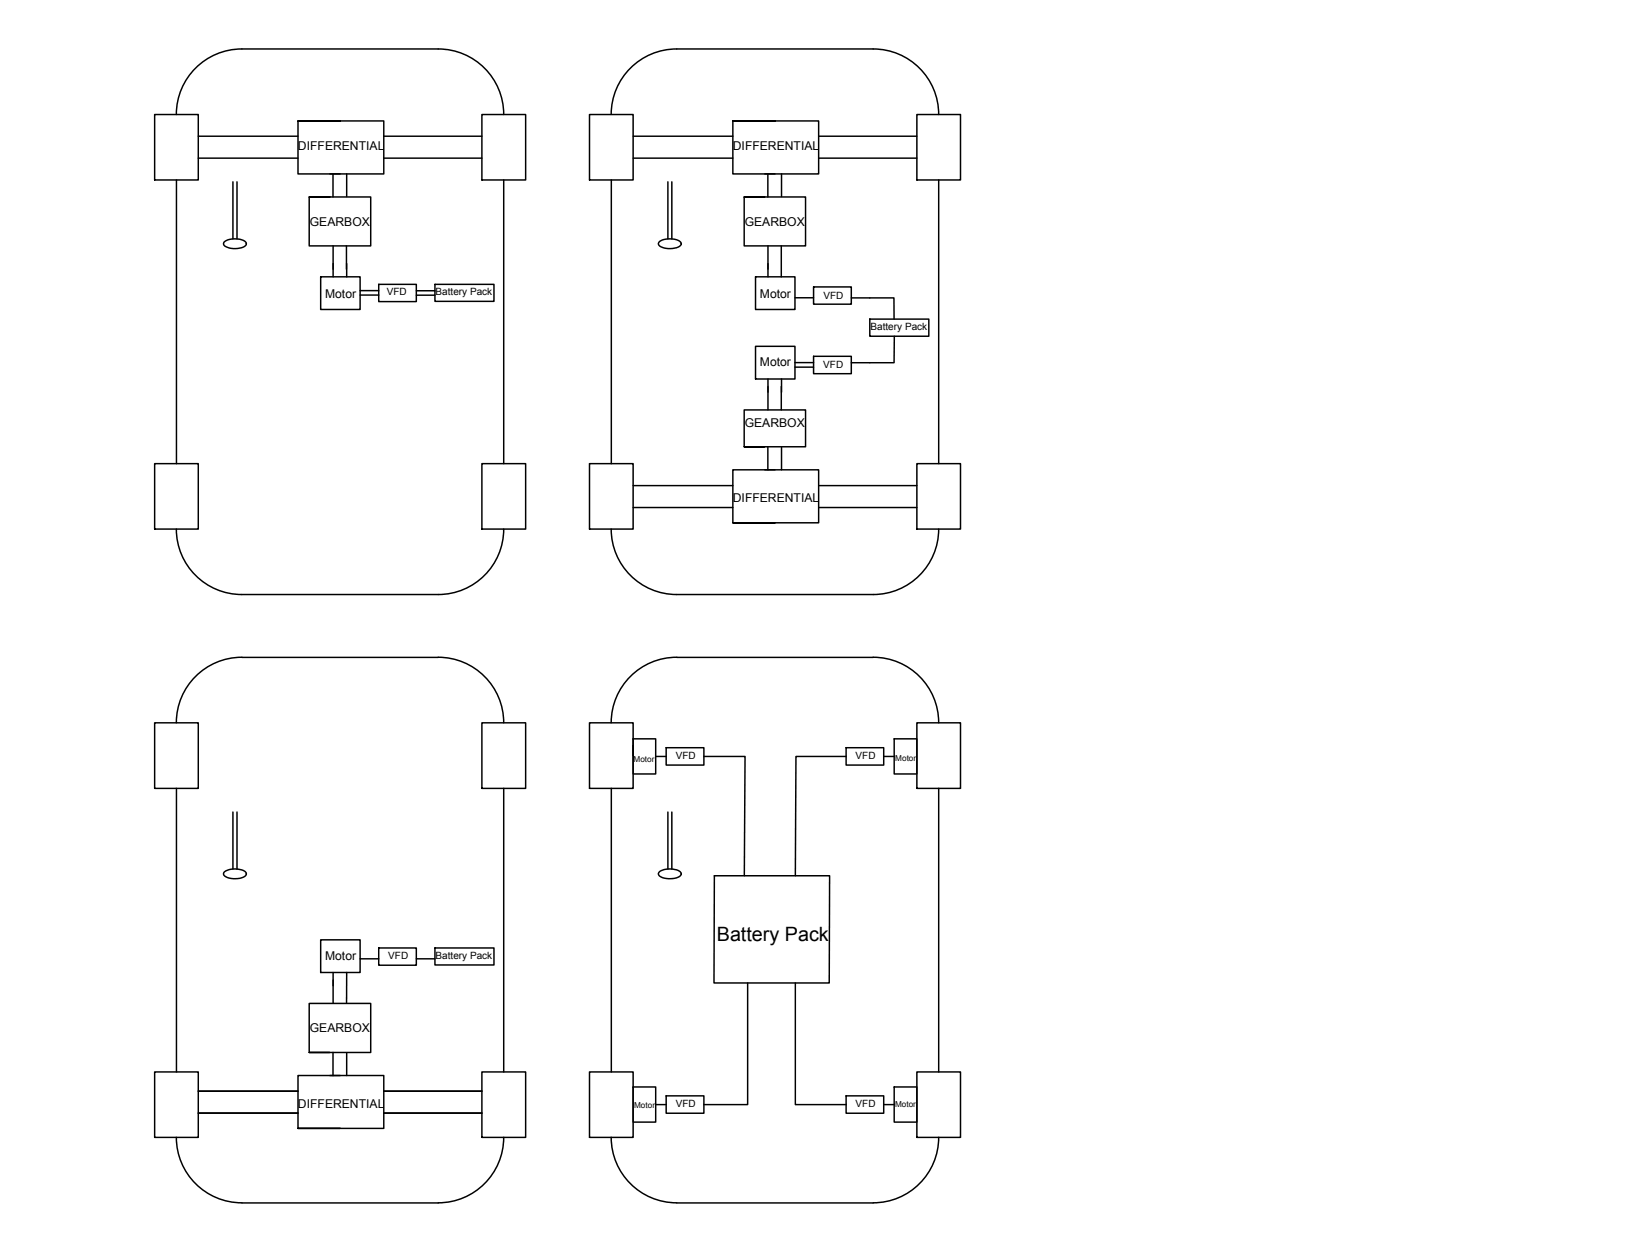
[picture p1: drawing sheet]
<svg xmlns="http://www.w3.org/2000/svg" width="279mm" height="216mm" viewBox="0 0 279 216" stroke-linecap="round" stroke-linejoin="round" font-family="sans-serif">
<!-- layer: 0 -->
<g fill="none" stroke="#000" stroke-width=".25">
<path d="M26.6 19.7h7.5v11.2h-7.5zM41.5 8.4a11.3 11.3 0 0 0-11.2 11.3M41.5 8.4h33.8a11.3 11.3 0 0 1 11.2 11.3M82.8 19.7h7.5v11.2h-7.5zM101.2 19.7h7.5v11.2h-7.5zM105 19.7a11.3 11.3 0 0 1 11.2-11.3h33.7a11.3 11.3 0 0 1 11.3 11.3M157.5 19.7h7.4v11.2h-7.4zM30.3 30.9v48.7M34.1 27.2h17.1M34.1 23.4h17.1M40 31.2v9.8M40.7 31.2v9.8"/>
<path d="M51.2 20.8h14.7v9.1h-14.7v-9.1h7.2M53.1 33.8h10.6v8.4h-10.6v-8.4h3.5M56.7 29.9h1.7M57.2 29.9v3.9M59.5 29.9v3.8M65.9 27.2h16.9M65.9 23.4h16.9M86.5 30.9v48.7M105 30.9v48.7M108.7 27.2h17.1M108.7 23.4h17.1M114.7 31.2v9.8"/>
<path d="M115.4 31.2v9.8M125.8 20.8h14.8v9.1h-14.8v-9.1h7.3M127.8 33.8h10.5v8.4h-10.5v-8.4h3.5M131.3 29.9h1.8M131.9 29.9v3.9M134.2 29.9v3.8M140.6 27.2h16.9M140.6 23.4h16.9M161.2 30.9v48.7M38.5 41.6a3.3 3.3 0 0 1 3.7 0l.1 .1a.78 .78 0 0 1-.8 .9 3.3 3.3 0 0 1-3-.5zM55.1 47.5h6.7v5.7h-6.7zM57.2 42.2v4"/>
<path d="M57.2 45.3v2.2M59.5 42.2v4M59.5 45.3v2.2M61.8 50.7h3.2M61.8 49.9h3.2M65 48.8h6.5v3h-6.5zM71.5 49.9h3.2M71.5 50.7h3.2M74.7 48.8h10.1v3h-10.1zM113.3 41.5a3.5 3.5 0 0 1 3.6 .1 .55 .55 0 0 1-.4 .8 3.4 3.4 0 0 1-3.4-.3 .43 .43 0 0 1 .2-.6zM129.7 47.5h6.8v5.7h-6.8zM129.7 59.5h6.8v5.6h-6.8z"/>
<path d="M131.9 42.2v4M131.9 45.3v2.2M134.2 42.2v5.3M136.5 51.1h3.2M139.7 49.3h6.5v2.9h-6.5zM146.2 51.2h7.3v3.6M149.4 54.8h10.1v2.9h-10.1zM153.6 57.7l-.1 4.6h-7.3M26.6 79.6h7.5v11.3h-7.5zM82.8 79.6h7.5v11.3h-7.5zM101.2 79.6h7.5v11.3h-7.5zM127.8 76.7h10.5v-6.3h-10.5v6.3h3.5"/>
<path d="M131.9 76.7v4M131.9 66.4v4M131.9 65.1v2.3M134.2 66.4v4M134.2 65.1v2.3M134.2 76.8v3.9M136.5 63.1h3.2M136.5 62.3h3.2M139.7 61.2h6.5v3h-6.5zM157.5 79.6h7.4v11.3h-7.4zM30.3 90.9a11.3 11.3 0 0 0 11.2 11.2M86.5 90.9a11.3 11.3 0 0 1-11.2 11.2h-33.8"/>
<path d="M105 90.9a11.3 11.3 0 0 0 11.2 11.2h33.8a11.3 11.3 0 0 0 11.2-11.2M108.7 83.4h17.1M108.7 87.2h17.1M125.8 89.8h14.8v-9.1h-14.8v9.1h7.3M131.3 80.7h1.8M140.6 83.4h16.9M140.6 87.2h16.9M41.5 112.9a11.3 11.3 0 0 0-11.2 11.2M41.5 112.9h33.8M75.3 112.9a11.3 11.3 0 0 1 11.2 11.2M116.2 112.9a11.3 11.3 0 0 0-11.2 11.2M116.2 112.9h33.8"/>
<path d="M149.9 112.9a11.3 11.3 0 0 1 11.3 11.2M26.6 124.1h7.5v11.3h-7.5zM30.3 135.4v48.7M40 139.5v9.8M40.7 139.5v9.8M82.8 124.1h7.5v11.3h-7.5zM86.5 135.4v48.7M101.2 124.1h7.5v11.3h-7.5zM105 135.4v48.7M108.7 126.9h3.9v6h-3.9zM108.7 128v1.8M112.6 129.9h1.8"/>
<path d="M114.4 128.4h6.5v3h-6.5zM114.7 139.5v9.8M115.4 139.5v9.8M120.9 129.9h7l-.1 20.5M145.3 128.4h6.5v3h-6.5zM145.3 129.9h-8.6l-.1 20.5M151.8 129.9h1.8M153.6 126.9h3.9v6h-3.9zM157.5 124.1h7.4v11.3h-7.4zM161.2 135.4v48.7M38.5 149.8a3.3 3.3 0 0 1 3.7 0l.1 .1a.78 .78 0 0 1-.8 .9 3.3 3.3 0 0 1-3-.5zM113.3 149.7a3.5 3.5 0 0 1 3.6 .1 .55 .55 0 0 1-.4 .9 3.4 3.4 0 0 1-3.4-.4 .43 .43 0 0 1 .2-.6z"/>
<path d="M122.7 150.4h19.8l-.1 18.4h-19.8zM55.1 161.4h6.7v5.6h-6.7zM57.2 168.3v4M57.2 167v2.3M59.5 167v5.3M61.8 164.7h3.2M65 162.8h6.5v3h-6.5zM71.5 164.7h3.2M74.7 162.8h10.1v2.9h-10.1zM128.4 168.8v20.9h-7.5M136.6 168.8v20.9h8.7M26.6 184.1h7.5v11.3h-7.5z"/>
<path d="M30.3 195.3a11.3 11.3 0 0 0 11.2 11.3M34.1 187.4h17.1M34.1 191.2h17.1M51.2 193.8h14.7v-9.1h-14.7v9.1h7.2M53.1 180.8h10.6v-8.5h-10.6v8.5h3.5M56.7 184.7h1.7M57.2 180.8v3.9M59.5 180.9v3.8M65.9 187.4h16.9M65.9 191.2h16.9M82.8 184.1h7.5v11.3h-7.5zM86.5 195.3a11.3 11.3 0 0 1-11.2 11.3"/>
<path d="M101.2 184.1h7.5v11.3h-7.5zM105 195.3a11.3 11.3 0 0 0 11.2 11.3M108.7 186.7h3.9v6h-3.9zM112.6 189.7h1.8M114.4 188.2h6.5v3h-6.5zM145.3 188.2h6.5v3h-6.5zM151.8 189.7h1.8M153.6 186.7h3.9v6h-3.9zM157.5 184.1h7.4v11.3h-7.4zM161.2 195.3a11.3 11.3 0 0 1-11.3 11.3M41.5 206.6h33.8M116.2 206.6h33.8"/>
</g>
<text font-size="3.4" x="123.1" y="161.7">Battery Pack</text>
<g font-size="2.1">
<text x="51.2" y="25.8">DIFFERENTIAL</text>
<text x="125.8" y="25.8">DIFFERENTIAL</text>
<text x="53.2" y="38.8">GEARBOX</text>
<text x="127.9" y="38.8">GEARBOX</text>
<text x="55.8" y="51.2">Motor</text>
<text x="130.5" y="51.2">Motor</text>
<text x="130.5" y="62.9">Motor</text>
<text x="127.9" y="73.3">GEARBOX</text>
<text x="125.8" y="86.3">DIFFERENTIAL</text>
<text x="55.8" y="164.8">Motor</text>
<text x="53.2" y="177.3">GEARBOX</text>
<text x="51.2" y="190.3">DIFFERENTIAL</text>
</g>
<g font-size="1.7">
<text x="66.4" y="50.7">VFD</text>
<text x="74.8" y="50.7">Battery Pack</text>
<text x="141.4" y="51.3">VFD</text>
<text x="149.5" y="56.7">Battery Pack</text>
<text x="141.4" y="63.1">VFD</text>
<text x="116" y="130.3">VFD</text>
<text x="146.9" y="130.3">VFD</text>
<text x="66.7" y="164.7">VFD</text>
<text x="74.8" y="164.7">Battery Pack</text>
<text x="116" y="190.1">VFD</text>
<text x="146.9" y="190.1">VFD</text>
</g>
<g font-size="1.4">
<text x="108.8" y="130.9">Motor</text>
<text x="153.7" y="130.7">Motor</text>
<text x="108.9" y="190.3">Motor</text>
<text x="153.7" y="190.1">Motor</text>
</g>
</svg>
